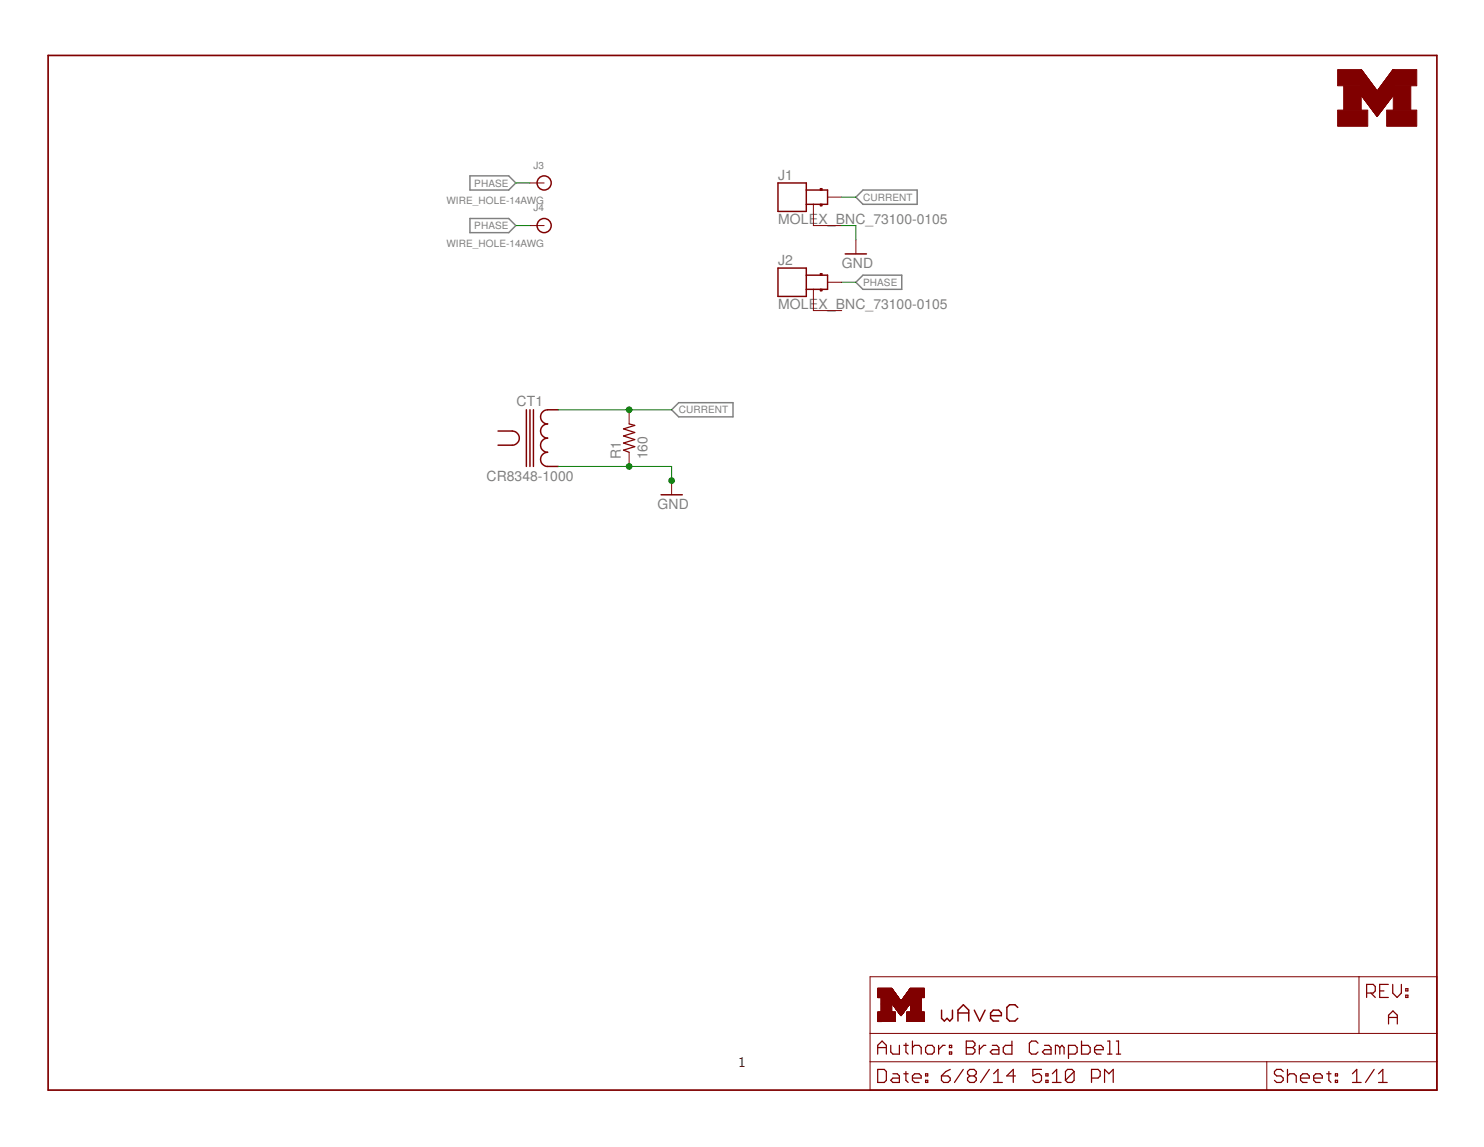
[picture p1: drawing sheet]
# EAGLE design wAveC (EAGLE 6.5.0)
AUTHOR: Brad Campbell; REV: A; TITLE: wAveC
FRAME1 (LETTER_L): HEIGHT: 8.5in; WIDTH: 11in

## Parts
CT1  CR8348-1000  [CR8348]
J1  MOLEX_BNC_73100-0105  [MOLEX-BNC-73100-0105]
J2  MOLEX_BNC_73100-0105  [MOLEX-BNC-73100-0105]
J3  WIRE_HOLE-14AWG  [WIRE_HOLE-14AWG]
J4  WIRE_HOLE-14AWG  [WIRE_HOLE-14AWG]
LOGO1  UMICH_SOLID_MEDIUM  [UMICH_SOLID_200MIL]
R1  160  R-US_R1210  [R1210]

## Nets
CURRENT: CT1.1 J1.SIGNAL R1.2
GND: CT1.2 J1.GND1(GND) J1.GND2(GND) R1.1
PHASE: J2.SIGNAL J3.P$1 J4.P$1
Unconnected: J2.GND1(GND) J2.GND2(GND)
